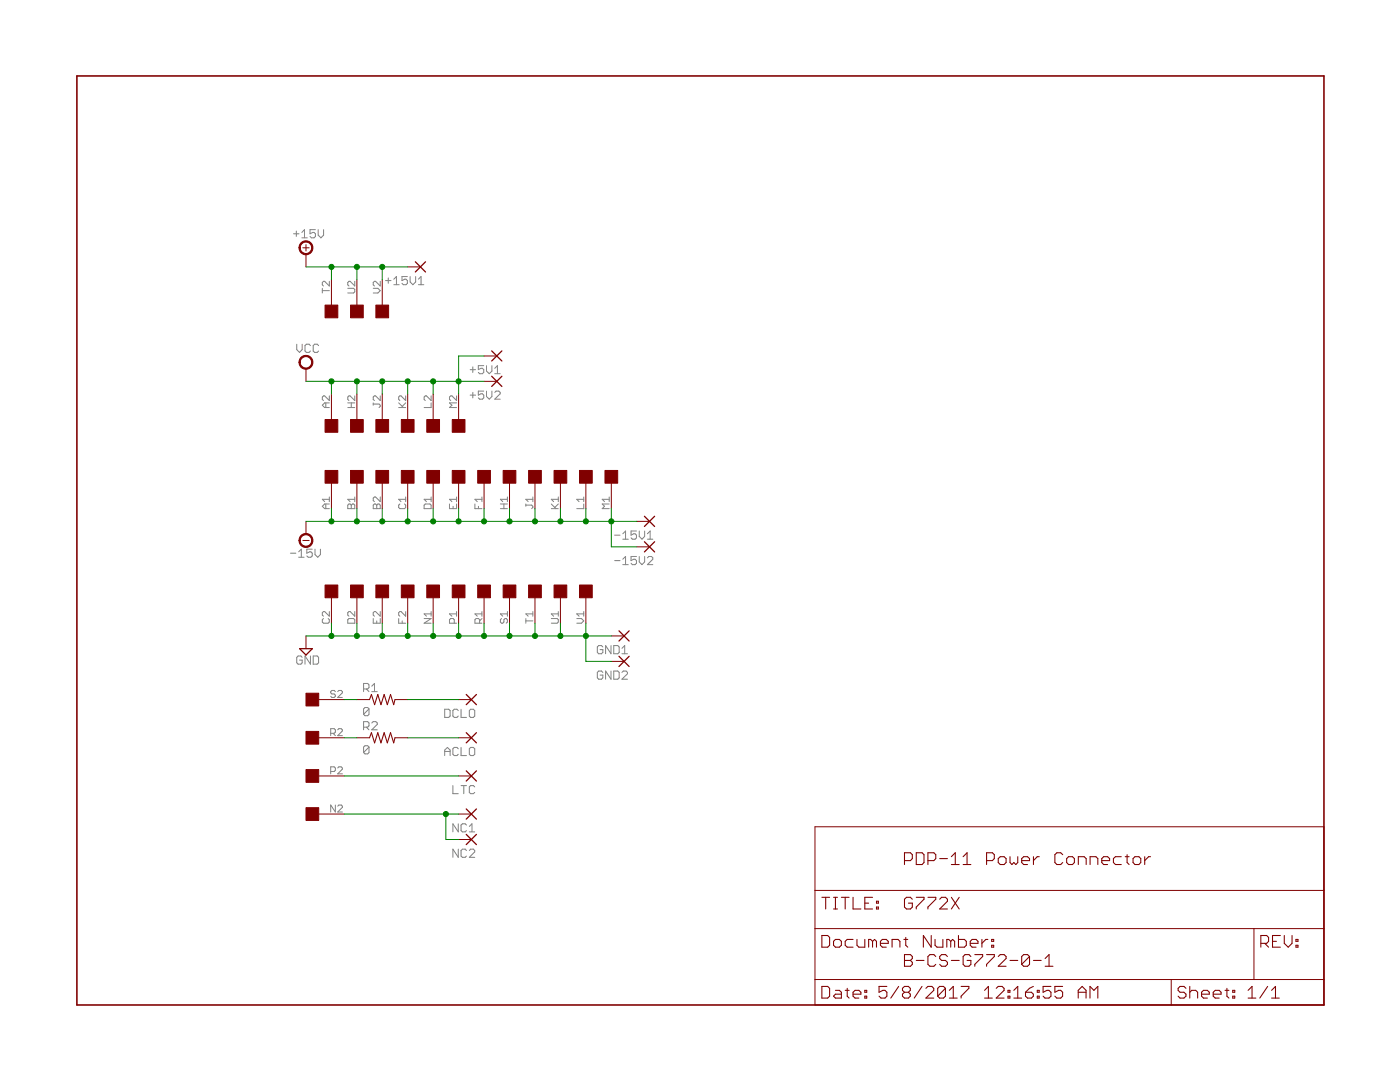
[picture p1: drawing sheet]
<?xml version="1.0" encoding="utf-8"?>
<!DOCTYPE eagle SYSTEM "eagle.dtd">
<eagle version="6.6.0">
<drawing>
<settings>
<setting alwaysvectorfont="yes"/>
<setting verticaltext="up"/>
</settings>
<grid distance="0.1" unitdist="inch" unit="inch" style="dots" multiple="1" display="yes" altdistance="0.01" altunitdist="inch" altunit="inch"/>
<schematic xreflabel="%F%N/%S.%C%R" xrefpart="/%S.%C%R">
<libraries>
<library name="frames">
<symbols>
<symbol name="LETTER_L">
<frame x1="0" y1="0" x2="248.92" y2="185.42" columns="12" rows="17" layer="94" border-left="no" border-top="no" border-right="no" border-bottom="no"/>
</symbol>
<symbol name="DOCFIELD">
<wire x1="0" y1="0" x2="71.12" y2="0" width="0.1016" layer="94"/>
<wire x1="101.6" y1="15.24" x2="87.63" y2="15.24" width="0.1016" layer="94"/>
<wire x1="0" y1="0" x2="0" y2="5.08" width="0.1016" layer="94"/>
<wire x1="0" y1="5.08" x2="71.12" y2="5.08" width="0.1016" layer="94"/>
<wire x1="0" y1="5.08" x2="0" y2="15.24" width="0.1016" layer="94"/>
<wire x1="101.6" y1="15.24" x2="101.6" y2="5.08" width="0.1016" layer="94"/>
<wire x1="71.12" y1="5.08" x2="71.12" y2="0" width="0.1016" layer="94"/>
<wire x1="71.12" y1="5.08" x2="87.63" y2="5.08" width="0.1016" layer="94"/>
<wire x1="71.12" y1="0" x2="101.6" y2="0" width="0.1016" layer="94"/>
<wire x1="87.63" y1="15.24" x2="87.63" y2="5.08" width="0.1016" layer="94"/>
<wire x1="87.63" y1="15.24" x2="0" y2="15.24" width="0.1016" layer="94"/>
<wire x1="87.63" y1="5.08" x2="101.6" y2="5.08" width="0.1016" layer="94"/>
<wire x1="101.6" y1="5.08" x2="101.6" y2="0" width="0.1016" layer="94"/>
<wire x1="0" y1="15.24" x2="0" y2="22.86" width="0.1016" layer="94"/>
<wire x1="101.6" y1="35.56" x2="0" y2="35.56" width="0.1016" layer="94"/>
<wire x1="101.6" y1="35.56" x2="101.6" y2="22.86" width="0.1016" layer="94"/>
<wire x1="0" y1="22.86" x2="101.6" y2="22.86" width="0.1016" layer="94"/>
<wire x1="0" y1="22.86" x2="0" y2="35.56" width="0.1016" layer="94"/>
<wire x1="101.6" y1="22.86" x2="101.6" y2="15.24" width="0.1016" layer="94"/>
<text x="1.27" y="1.27" size="2.54" layer="94">Date:</text>
<text x="12.7" y="1.27" size="2.54" layer="94">&gt;LAST_DATE_TIME</text>
<text x="72.39" y="1.27" size="2.54" layer="94">Sheet:</text>
<text x="86.36" y="1.27" size="2.54" layer="94">&gt;SHEET</text>
<text x="88.9" y="11.43" size="2.54" layer="94">REV:</text>
<text x="1.27" y="19.05" size="2.54" layer="94">TITLE:</text>
<text x="1.27" y="11.43" size="2.54" layer="94">Document Number:</text>
<text x="17.78" y="19.05" size="2.54" layer="94">&gt;DRAWING_NAME</text>
</symbol>
</symbols>
<devicesets>
<deviceset name="LETTER_L" prefix="FRAME" uservalue="yes">
<gates>
<gate name="G$1" symbol="LETTER_L" x="0" y="0"/>
<gate name="G$2" symbol="DOCFIELD" x="147.32" y="0" addlevel="must"/>
</gates>
<devices>
<device name="">
<technologies>
<technology name=""/>
</technologies>
</device>
</devices>
</deviceset>
</devicesets>
</library>
<library name="dec-con">
<symbols>
<symbol name="EDGE-RIGHT">
<rectangle x1="-5.08" y1="-1.27" x2="-2.54" y2="1.27" layer="94"/>
<pin name="1" x="2.54" y="0" visible="pad" length="middle" rot="R180"/>
</symbol>
<symbol name="EDGE-LEFT">
<rectangle x1="2.54" y1="-1.27" x2="5.08" y2="1.27" layer="94"/>
<pin name="1" x="-2.54" y="0" visible="pad" length="middle"/>
</symbol>
</symbols>
<devicesets>
<deviceset name="SINGLE">
<gates>
<gate name="L2" symbol="EDGE-RIGHT" x="7.62" y="2.54" addlevel="always" swaplevel="1"/>
<gate name="M2" symbol="EDGE-RIGHT" x="7.62" y="7.62" addlevel="always" swaplevel="1"/>
<gate name="N2" symbol="EDGE-RIGHT" x="7.62" y="12.7" addlevel="always" swaplevel="1"/>
<gate name="P2" symbol="EDGE-RIGHT" x="7.62" y="17.78" addlevel="always" swaplevel="1"/>
<gate name="R2" symbol="EDGE-RIGHT" x="7.62" y="22.86" addlevel="always" swaplevel="1"/>
<gate name="S2" symbol="EDGE-RIGHT" x="7.62" y="27.94" addlevel="always" swaplevel="1"/>
<gate name="T2" symbol="EDGE-RIGHT" x="7.62" y="33.02" addlevel="always" swaplevel="1"/>
<gate name="K2" symbol="EDGE-RIGHT" x="7.62" y="-2.54" addlevel="always" swaplevel="1"/>
<gate name="J2" symbol="EDGE-RIGHT" x="7.62" y="-7.62" addlevel="always" swaplevel="1"/>
<gate name="H2" symbol="EDGE-RIGHT" x="7.62" y="-12.7" addlevel="always" swaplevel="1"/>
<gate name="F2" symbol="EDGE-RIGHT" x="7.62" y="-17.78" addlevel="always" swaplevel="1"/>
<gate name="E2" symbol="EDGE-RIGHT" x="7.62" y="-22.86" addlevel="always" swaplevel="1"/>
<gate name="D2" symbol="EDGE-RIGHT" x="7.62" y="-27.94" addlevel="always" swaplevel="1"/>
<gate name="C2" symbol="EDGE-RIGHT" x="7.62" y="-33.02" addlevel="always" swaplevel="1"/>
<gate name="U2" symbol="EDGE-RIGHT" x="7.62" y="38.1" addlevel="always" swaplevel="1"/>
<gate name="V2" symbol="EDGE-RIGHT" x="7.62" y="43.18" addlevel="always" swaplevel="1"/>
<gate name="B2" symbol="EDGE-RIGHT" x="7.62" y="-38.1" addlevel="always" swaplevel="1"/>
<gate name="A2" symbol="EDGE-RIGHT" x="7.62" y="-43.18" addlevel="always" swaplevel="1"/>
<gate name="K1" symbol="EDGE-LEFT" x="-7.62" y="-2.54" addlevel="always" swaplevel="1"/>
<gate name="L1" symbol="EDGE-LEFT" x="-7.62" y="2.54" addlevel="always" swaplevel="1"/>
<gate name="M1" symbol="EDGE-LEFT" x="-7.62" y="7.62" addlevel="always" swaplevel="1"/>
<gate name="N1" symbol="EDGE-LEFT" x="-7.62" y="12.7" addlevel="always" swaplevel="1"/>
<gate name="P1" symbol="EDGE-LEFT" x="-7.62" y="17.78" addlevel="always" swaplevel="1"/>
<gate name="R1" symbol="EDGE-LEFT" x="-7.62" y="22.86" addlevel="always" swaplevel="1"/>
<gate name="S1" symbol="EDGE-LEFT" x="-7.62" y="27.94" addlevel="always" swaplevel="1"/>
<gate name="T1" symbol="EDGE-LEFT" x="-7.62" y="33.02" addlevel="always" swaplevel="1"/>
<gate name="U1" symbol="EDGE-LEFT" x="-7.62" y="38.1" addlevel="always" swaplevel="1"/>
<gate name="V1" symbol="EDGE-LEFT" x="-7.62" y="43.18" addlevel="always" swaplevel="1"/>
<gate name="J1" symbol="EDGE-LEFT" x="-7.62" y="-7.62" addlevel="always" swaplevel="1"/>
<gate name="H1" symbol="EDGE-LEFT" x="-7.62" y="-12.7" addlevel="always" swaplevel="1"/>
<gate name="F1" symbol="EDGE-LEFT" x="-7.62" y="-17.78" addlevel="always" swaplevel="1"/>
<gate name="E1" symbol="EDGE-LEFT" x="-7.62" y="-22.86" addlevel="always" swaplevel="1"/>
<gate name="D1" symbol="EDGE-LEFT" x="-7.62" y="-27.94" addlevel="always" swaplevel="1"/>
<gate name="C1" symbol="EDGE-LEFT" x="-7.62" y="-33.02" addlevel="always" swaplevel="1"/>
<gate name="B1" symbol="EDGE-LEFT" x="-7.62" y="-38.1" addlevel="always" swaplevel="1"/>
<gate name="A1" symbol="EDGE-LEFT" x="-7.62" y="-43.18" addlevel="always" swaplevel="1"/>
</gates>
<devices>
<device name="" package="EDGE-CON2">
<connects>
<connect gate="A1" pin="1" pad="A1"/>
<connect gate="A2" pin="1" pad="A2"/>
<connect gate="B1" pin="1" pad="B1"/>
<connect gate="B2" pin="1" pad="B2"/>
<connect gate="C1" pin="1" pad="C1"/>
<connect gate="C2" pin="1" pad="C2"/>
<connect gate="D1" pin="1" pad="D1"/>
<connect gate="D2" pin="1" pad="D2"/>
<connect gate="E1" pin="1" pad="E1"/>
<connect gate="E2" pin="1" pad="E2"/>
<connect gate="F1" pin="1" pad="F1"/>
<connect gate="F2" pin="1" pad="F2"/>
<connect gate="H1" pin="1" pad="H1"/>
<connect gate="H2" pin="1" pad="H2"/>
<connect gate="J1" pin="1" pad="J1"/>
<connect gate="J2" pin="1" pad="J2"/>
<connect gate="K1" pin="1" pad="K1"/>
<connect gate="K2" pin="1" pad="K2"/>
<connect gate="L1" pin="1" pad="L1"/>
<connect gate="L2" pin="1" pad="L2"/>
<connect gate="M1" pin="1" pad="M1"/>
<connect gate="M2" pin="1" pad="M2"/>
<connect gate="N1" pin="1" pad="N1"/>
<connect gate="N2" pin="1" pad="N2"/>
<connect gate="P1" pin="1" pad="P1"/>
<connect gate="P2" pin="1" pad="P2"/>
<connect gate="R1" pin="1" pad="R1"/>
<connect gate="R2" pin="1" pad="R2"/>
<connect gate="S1" pin="1" pad="S1"/>
<connect gate="S2" pin="1" pad="S2"/>
<connect gate="T1" pin="1" pad="T1"/>
<connect gate="T2" pin="1" pad="T2"/>
<connect gate="U1" pin="1" pad="U1"/>
<connect gate="U2" pin="1" pad="U2"/>
<connect gate="V1" pin="1" pad="V1"/>
<connect gate="V2" pin="1" pad="V2"/>
</connects>
<technologies>
<technology name=""/>
</technologies>
</device>
</devices>
</deviceset>
</devicesets>
</library>
<library name="supply2">
<symbols>
<symbol name="-15V">
<wire x1="-0.635" y1="-1.27" x2="0.635" y2="-1.27" width="0.1524" layer="94"/>
<circle x="0" y="-1.27" radius="1.27" width="0.254" layer="94"/>
<text x="-3.175" y="-4.699" size="1.778" layer="96">&gt;VALUE</text>
<pin name="-15V" x="0" y="2.54" visible="off" length="short" direction="sup" rot="R270"/>
</symbol>
<symbol name="GND">
<wire x1="-1.27" y1="0" x2="1.27" y2="0" width="0.254" layer="94"/>
<wire x1="1.27" y1="0" x2="0" y2="-1.27" width="0.254" layer="94"/>
<wire x1="0" y1="-1.27" x2="-1.27" y2="0" width="0.254" layer="94"/>
<text x="-1.905" y="-3.175" size="1.778" layer="96">&gt;VALUE</text>
<pin name="GND" x="0" y="2.54" visible="off" length="short" direction="sup" rot="R270"/>
</symbol>
<symbol name="VCC">
<circle x="0" y="1.27" radius="1.27" width="0.254" layer="94"/>
<text x="-1.905" y="3.175" size="1.778" layer="96">&gt;VALUE</text>
<pin name="VCC" x="0" y="-2.54" visible="off" length="short" direction="sup" rot="R90"/>
</symbol>
<symbol name="+15V">
<wire x1="0" y1="1.905" x2="0" y2="0.635" width="0.1524" layer="94"/>
<wire x1="-0.635" y1="1.27" x2="0.635" y2="1.27" width="0.1524" layer="94"/>
<circle x="0" y="1.27" radius="1.27" width="0.254" layer="94"/>
<text x="-2.54" y="3.175" size="1.778" layer="96">&gt;VALUE</text>
<pin name="+15V" x="0" y="-2.54" visible="off" length="short" direction="sup" rot="R90"/>
</symbol>
</symbols>
<devicesets>
<deviceset name="-15V" prefix="SUPPLY">
<gates>
<gate name="G$1" symbol="-15V" x="0" y="0"/>
</gates>
<devices>
<device name="">
<technologies>
<technology name=""/>
</technologies>
</device>
</devices>
</deviceset>
<deviceset name="GND" prefix="SUPPLY">
<gates>
<gate name="GND" symbol="GND" x="0" y="0"/>
</gates>
<devices>
<device name="">
<technologies>
<technology name=""/>
</technologies>
</device>
</devices>
</deviceset>
<deviceset name="VCC" prefix="SUPPLY">
<gates>
<gate name="G$1" symbol="VCC" x="0" y="0"/>
</gates>
<devices>
<device name="">
<technologies>
<technology name=""/>
</technologies>
</device>
</devices>
</deviceset>
<deviceset name="+15V" prefix="SUPPLY">
<gates>
<gate name="+15V" symbol="+15V" x="0" y="0"/>
</gates>
<devices>
<device name="">
<technologies>
<technology name=""/>
</technologies>
</device>
</devices>
</deviceset>
</devicesets>
</library>
<library name="rcl">
<symbols>
<symbol name="R-US">
<wire x1="-2.54" y1="0" x2="-2.159" y2="1.016" width="0.2032" layer="94"/>
<wire x1="-2.159" y1="1.016" x2="-1.524" y2="-1.016" width="0.2032" layer="94"/>
<wire x1="-1.524" y1="-1.016" x2="-0.889" y2="1.016" width="0.2032" layer="94"/>
<wire x1="-0.889" y1="1.016" x2="-0.254" y2="-1.016" width="0.2032" layer="94"/>
<wire x1="-0.254" y1="-1.016" x2="0.381" y2="1.016" width="0.2032" layer="94"/>
<wire x1="0.381" y1="1.016" x2="1.016" y2="-1.016" width="0.2032" layer="94"/>
<wire x1="1.016" y1="-1.016" x2="1.651" y2="1.016" width="0.2032" layer="94"/>
<wire x1="1.651" y1="1.016" x2="2.286" y2="-1.016" width="0.2032" layer="94"/>
<wire x1="2.286" y1="-1.016" x2="2.54" y2="0" width="0.2032" layer="94"/>
<text x="-3.81" y="1.4986" size="1.778" layer="95">&gt;NAME</text>
<text x="-3.81" y="-3.302" size="1.778" layer="96">&gt;VALUE</text>
<pin name="2" x="5.08" y="0" visible="off" length="short" direction="pas" swaplevel="1" rot="R180"/>
<pin name="1" x="-5.08" y="0" visible="off" length="short" direction="pas" swaplevel="1"/>
</symbol>
</symbols>
<devicesets>
<deviceset name="R-US_" prefix="R" uservalue="yes">
<gates>
<gate name="G$1" symbol="R-US" x="0" y="0"/>
</gates>
<devices>
<device name="R0402" package="R0402">
<connects>
<connect gate="G$1" pin="1" pad="1"/>
<connect gate="G$1" pin="2" pad="2"/>
</connects>
<technologies>
<technology name=""/>
</technologies>
</device>
<device name="R0603" package="R0603">
<connects>
<connect gate="G$1" pin="1" pad="1"/>
<connect gate="G$1" pin="2" pad="2"/>
</connects>
<technologies>
<technology name=""/>
</technologies>
</device>
<device name="R0805" package="R0805">
<connects>
<connect gate="G$1" pin="1" pad="1"/>
<connect gate="G$1" pin="2" pad="2"/>
</connects>
<technologies>
<technology name=""/>
</technologies>
</device>
<device name="R0805W" package="R0805W">
<connects>
<connect gate="G$1" pin="1" pad="1"/>
<connect gate="G$1" pin="2" pad="2"/>
</connects>
<technologies>
<technology name=""/>
</technologies>
</device>
<device name="R1005" package="R1005">
<connects>
<connect gate="G$1" pin="1" pad="1"/>
<connect gate="G$1" pin="2" pad="2"/>
</connects>
<technologies>
<technology name=""/>
</technologies>
</device>
<device name="R1206" package="R1206">
<connects>
<connect gate="G$1" pin="1" pad="1"/>
<connect gate="G$1" pin="2" pad="2"/>
</connects>
<technologies>
<technology name=""/>
</technologies>
</device>
<device name="R1206W" package="R1206W">
<connects>
<connect gate="G$1" pin="1" pad="1"/>
<connect gate="G$1" pin="2" pad="2"/>
</connects>
<technologies>
<technology name=""/>
</technologies>
</device>
<device name="R1210" package="R1210">
<connects>
<connect gate="G$1" pin="1" pad="1"/>
<connect gate="G$1" pin="2" pad="2"/>
</connects>
<technologies>
<technology name=""/>
</technologies>
</device>
<device name="R1210W" package="R1210W">
<connects>
<connect gate="G$1" pin="1" pad="1"/>
<connect gate="G$1" pin="2" pad="2"/>
</connects>
<technologies>
<technology name=""/>
</technologies>
</device>
<device name="R2010" package="R2010">
<connects>
<connect gate="G$1" pin="1" pad="1"/>
<connect gate="G$1" pin="2" pad="2"/>
</connects>
<technologies>
<technology name=""/>
</technologies>
</device>
<device name="R2010W" package="R2010W">
<connects>
<connect gate="G$1" pin="1" pad="1"/>
<connect gate="G$1" pin="2" pad="2"/>
</connects>
<technologies>
<technology name=""/>
</technologies>
</device>
<device name="R2012" package="R2012">
<connects>
<connect gate="G$1" pin="1" pad="1"/>
<connect gate="G$1" pin="2" pad="2"/>
</connects>
<technologies>
<technology name=""/>
</technologies>
</device>
<device name="R2012W" package="R2012W">
<connects>
<connect gate="G$1" pin="1" pad="1"/>
<connect gate="G$1" pin="2" pad="2"/>
</connects>
<technologies>
<technology name=""/>
</technologies>
</device>
<device name="R2512" package="R2512">
<connects>
<connect gate="G$1" pin="1" pad="1"/>
<connect gate="G$1" pin="2" pad="2"/>
</connects>
<technologies>
<technology name=""/>
</technologies>
</device>
<device name="R2512W" package="R2512W">
<connects>
<connect gate="G$1" pin="1" pad="1"/>
<connect gate="G$1" pin="2" pad="2"/>
</connects>
<technologies>
<technology name=""/>
</technologies>
</device>
<device name="R3216" package="R3216">
<connects>
<connect gate="G$1" pin="1" pad="1"/>
<connect gate="G$1" pin="2" pad="2"/>
</connects>
<technologies>
<technology name=""/>
</technologies>
</device>
<device name="R3216W" package="R3216W">
<connects>
<connect gate="G$1" pin="1" pad="1"/>
<connect gate="G$1" pin="2" pad="2"/>
</connects>
<technologies>
<technology name=""/>
</technologies>
</device>
<device name="R3225" package="R3225">
<connects>
<connect gate="G$1" pin="1" pad="1"/>
<connect gate="G$1" pin="2" pad="2"/>
</connects>
<technologies>
<technology name=""/>
</technologies>
</device>
<device name="R3225W" package="R3225W">
<connects>
<connect gate="G$1" pin="1" pad="1"/>
<connect gate="G$1" pin="2" pad="2"/>
</connects>
<technologies>
<technology name=""/>
</technologies>
</device>
<device name="R5025" package="R5025">
<connects>
<connect gate="G$1" pin="1" pad="1"/>
<connect gate="G$1" pin="2" pad="2"/>
</connects>
<technologies>
<technology name=""/>
</technologies>
</device>
<device name="R5025W" package="R5025W">
<connects>
<connect gate="G$1" pin="1" pad="1"/>
<connect gate="G$1" pin="2" pad="2"/>
</connects>
<technologies>
<technology name=""/>
</technologies>
</device>
<device name="R6332" package="R6332">
<connects>
<connect gate="G$1" pin="1" pad="1"/>
<connect gate="G$1" pin="2" pad="2"/>
</connects>
<technologies>
<technology name=""/>
</technologies>
</device>
<device name="R6332W" package="R6332W">
<connects>
<connect gate="G$1" pin="1" pad="1"/>
<connect gate="G$1" pin="2" pad="2"/>
</connects>
<technologies>
<technology name=""/>
</technologies>
</device>
<device name="M0805" package="M0805">
<connects>
<connect gate="G$1" pin="1" pad="1"/>
<connect gate="G$1" pin="2" pad="2"/>
</connects>
<technologies>
<technology name=""/>
</technologies>
</device>
<device name="M1206" package="M1206">
<connects>
<connect gate="G$1" pin="1" pad="1"/>
<connect gate="G$1" pin="2" pad="2"/>
</connects>
<technologies>
<technology name=""/>
</technologies>
</device>
<device name="M1406" package="M1406">
<connects>
<connect gate="G$1" pin="1" pad="1"/>
<connect gate="G$1" pin="2" pad="2"/>
</connects>
<technologies>
<technology name=""/>
</technologies>
</device>
<device name="M2012" package="M2012">
<connects>
<connect gate="G$1" pin="1" pad="1"/>
<connect gate="G$1" pin="2" pad="2"/>
</connects>
<technologies>
<technology name=""/>
</technologies>
</device>
<device name="M2309" package="M2309">
<connects>
<connect gate="G$1" pin="1" pad="1"/>
<connect gate="G$1" pin="2" pad="2"/>
</connects>
<technologies>
<technology name=""/>
</technologies>
</device>
<device name="M3216" package="M3216">
<connects>
<connect gate="G$1" pin="1" pad="1"/>
<connect gate="G$1" pin="2" pad="2"/>
</connects>
<technologies>
<technology name=""/>
</technologies>
</device>
<device name="M3516" package="M3516">
<connects>
<connect gate="G$1" pin="1" pad="1"/>
<connect gate="G$1" pin="2" pad="2"/>
</connects>
<technologies>
<technology name=""/>
</technologies>
</device>
<device name="M5923" package="M5923">
<connects>
<connect gate="G$1" pin="1" pad="1"/>
<connect gate="G$1" pin="2" pad="2"/>
</connects>
<technologies>
<technology name=""/>
</technologies>
</device>
<device name="0204/5" package="0204/5">
<connects>
<connect gate="G$1" pin="1" pad="1"/>
<connect gate="G$1" pin="2" pad="2"/>
</connects>
<technologies>
<technology name=""/>
</technologies>
</device>
<device name="0204/7" package="0204/7">
<connects>
<connect gate="G$1" pin="1" pad="1"/>
<connect gate="G$1" pin="2" pad="2"/>
</connects>
<technologies>
<technology name=""/>
</technologies>
</device>
<device name="0207/10" package="0207/10">
<connects>
<connect gate="G$1" pin="1" pad="1"/>
<connect gate="G$1" pin="2" pad="2"/>
</connects>
<technologies>
<technology name=""/>
</technologies>
</device>
<device name="0207/12" package="0207/12">
<connects>
<connect gate="G$1" pin="1" pad="1"/>
<connect gate="G$1" pin="2" pad="2"/>
</connects>
<technologies>
<technology name=""/>
</technologies>
</device>
<device name="0207/15" package="0207/15">
<connects>
<connect gate="G$1" pin="1" pad="1"/>
<connect gate="G$1" pin="2" pad="2"/>
</connects>
<technologies>
<technology name=""/>
</technologies>
</device>
<device name="0207/2V" package="0207/2V">
<connects>
<connect gate="G$1" pin="1" pad="1"/>
<connect gate="G$1" pin="2" pad="2"/>
</connects>
<technologies>
<technology name=""/>
</technologies>
</device>
<device name="0207/5V" package="0207/5V">
<connects>
<connect gate="G$1" pin="1" pad="1"/>
<connect gate="G$1" pin="2" pad="2"/>
</connects>
<technologies>
<technology name=""/>
</technologies>
</device>
<device name="0207/7" package="0207/7">
<connects>
<connect gate="G$1" pin="1" pad="1"/>
<connect gate="G$1" pin="2" pad="2"/>
</connects>
<technologies>
<technology name=""/>
</technologies>
</device>
<device name="0309/10" package="0309/10">
<connects>
<connect gate="G$1" pin="1" pad="1"/>
<connect gate="G$1" pin="2" pad="2"/>
</connects>
<technologies>
<technology name=""/>
</technologies>
</device>
<device name="0309/12" package="0309/12">
<connects>
<connect gate="G$1" pin="1" pad="1"/>
<connect gate="G$1" pin="2" pad="2"/>
</connects>
<technologies>
<technology name=""/>
</technologies>
</device>
<device name="0411/12" package="0411/12">
<connects>
<connect gate="G$1" pin="1" pad="1"/>
<connect gate="G$1" pin="2" pad="2"/>
</connects>
<technologies>
<technology name=""/>
</technologies>
</device>
<device name="0411/15" package="0411/15">
<connects>
<connect gate="G$1" pin="1" pad="1"/>
<connect gate="G$1" pin="2" pad="2"/>
</connects>
<technologies>
<technology name=""/>
</technologies>
</device>
<device name="0411/3V" package="0411V">
<connects>
<connect gate="G$1" pin="1" pad="1"/>
<connect gate="G$1" pin="2" pad="2"/>
</connects>
<technologies>
<technology name=""/>
</technologies>
</device>
<device name="0414/15" package="0414/15">
<connects>
<connect gate="G$1" pin="1" pad="1"/>
<connect gate="G$1" pin="2" pad="2"/>
</connects>
<technologies>
<technology name=""/>
</technologies>
</device>
<device name="0414/5V" package="0414V">
<connects>
<connect gate="G$1" pin="1" pad="1"/>
<connect gate="G$1" pin="2" pad="2"/>
</connects>
<technologies>
<technology name=""/>
</technologies>
</device>
<device name="0617/17" package="0617/17">
<connects>
<connect gate="G$1" pin="1" pad="1"/>
<connect gate="G$1" pin="2" pad="2"/>
</connects>
<technologies>
<technology name=""/>
</technologies>
</device>
<device name="0617/22" package="0617/22">
<connects>
<connect gate="G$1" pin="1" pad="1"/>
<connect gate="G$1" pin="2" pad="2"/>
</connects>
<technologies>
<technology name=""/>
</technologies>
</device>
<device name="0617/5V" package="0617V">
<connects>
<connect gate="G$1" pin="1" pad="1"/>
<connect gate="G$1" pin="2" pad="2"/>
</connects>
<technologies>
<technology name=""/>
</technologies>
</device>
<device name="0922/22" package="0922/22">
<connects>
<connect gate="G$1" pin="1" pad="1"/>
<connect gate="G$1" pin="2" pad="2"/>
</connects>
<technologies>
<technology name=""/>
</technologies>
</device>
<device name="0613/5V" package="P0613V">
<connects>
<connect gate="G$1" pin="1" pad="1"/>
<connect gate="G$1" pin="2" pad="2"/>
</connects>
<technologies>
<technology name=""/>
</technologies>
</device>
<device name="0613/15" package="P0613/15">
<connects>
<connect gate="G$1" pin="1" pad="1"/>
<connect gate="G$1" pin="2" pad="2"/>
</connects>
<technologies>
<technology name=""/>
</technologies>
</device>
<device name="0817/22" package="P0817/22">
<connects>
<connect gate="G$1" pin="1" pad="1"/>
<connect gate="G$1" pin="2" pad="2"/>
</connects>
<technologies>
<technology name=""/>
</technologies>
</device>
<device name="0817/7V" package="P0817V">
<connects>
<connect gate="G$1" pin="1" pad="1"/>
<connect gate="G$1" pin="2" pad="2"/>
</connects>
<technologies>
<technology name=""/>
</technologies>
</device>
<device name="V234/12" package="V234/12">
<connects>
<connect gate="G$1" pin="1" pad="1"/>
<connect gate="G$1" pin="2" pad="2"/>
</connects>
<technologies>
<technology name=""/>
</technologies>
</device>
<device name="V235/17" package="V235/17">
<connects>
<connect gate="G$1" pin="1" pad="1"/>
<connect gate="G$1" pin="2" pad="2"/>
</connects>
<technologies>
<technology name=""/>
</technologies>
</device>
<device name="V526-0" package="V526-0">
<connects>
<connect gate="G$1" pin="1" pad="1"/>
<connect gate="G$1" pin="2" pad="2"/>
</connects>
<technologies>
<technology name=""/>
</technologies>
</device>
<device name="MELF0102AX" package="MINI_MELF-0102AX">
<connects>
<connect gate="G$1" pin="1" pad="1"/>
<connect gate="G$1" pin="2" pad="2"/>
</connects>
<technologies>
<technology name=""/>
</technologies>
</device>
<device name="0922V" package="0922V">
<connects>
<connect gate="G$1" pin="1" pad="1"/>
<connect gate="G$1" pin="2" pad="2"/>
</connects>
<technologies>
<technology name=""/>
</technologies>
</device>
<device name="MELF0102R" package="MINI_MELF-0102R">
<connects>
<connect gate="G$1" pin="1" pad="1"/>
<connect gate="G$1" pin="2" pad="2"/>
</connects>
<technologies>
<technology name=""/>
</technologies>
</device>
<device name="MELF0102W" package="MINI_MELF-0102W">
<connects>
<connect gate="G$1" pin="1" pad="1"/>
<connect gate="G$1" pin="2" pad="2"/>
</connects>
<technologies>
<technology name=""/>
</technologies>
</device>
<device name="MELF0204R" package="MINI_MELF-0204R">
<connects>
<connect gate="G$1" pin="1" pad="1"/>
<connect gate="G$1" pin="2" pad="2"/>
</connects>
<technologies>
<technology name=""/>
</technologies>
</device>
<device name="MELF0204W" package="MINI_MELF-0204W">
<connects>
<connect gate="G$1" pin="1" pad="1"/>
<connect gate="G$1" pin="2" pad="2"/>
</connects>
<technologies>
<technology name=""/>
</technologies>
</device>
<device name="MELF0207R" package="MINI_MELF-0207R">
<connects>
<connect gate="G$1" pin="1" pad="1"/>
<connect gate="G$1" pin="2" pad="2"/>
</connects>
<technologies>
<technology name=""/>
</technologies>
</device>
<device name="MELF0207W" package="MINI_MELF-0207W">
<connects>
<connect gate="G$1" pin="1" pad="1"/>
<connect gate="G$1" pin="2" pad="2"/>
</connects>
<technologies>
<technology name=""/>
</technologies>
</device>
<device name="RDH/15" package="RDH/15">
<connects>
<connect gate="G$1" pin="1" pad="1"/>
<connect gate="G$1" pin="2" pad="2"/>
</connects>
<technologies>
<technology name=""/>
</technologies>
</device>
<device name="0204/2V" package="0204V">
<connects>
<connect gate="G$1" pin="1" pad="1"/>
<connect gate="G$1" pin="2" pad="2"/>
</connects>
<technologies>
<technology name=""/>
</technologies>
</device>
<device name="0309/V" package="0309V">
<connects>
<connect gate="G$1" pin="1" pad="1"/>
<connect gate="G$1" pin="2" pad="2"/>
</connects>
<technologies>
<technology name=""/>
</technologies>
</device>
<device name="R0201" package="R0201">
<connects>
<connect gate="G$1" pin="1" pad="1"/>
<connect gate="G$1" pin="2" pad="2"/>
</connects>
<technologies>
<technology name=""/>
</technologies>
</device>
<device name="VMTA55" package="VMTA55">
<connects>
<connect gate="G$1" pin="1" pad="1"/>
<connect gate="G$1" pin="2" pad="2"/>
</connects>
<technologies>
<technology name=""/>
</technologies>
</device>
<device name="VMTB60" package="VMTB60">
<connects>
<connect gate="G$1" pin="1" pad="1"/>
<connect gate="G$1" pin="2" pad="2"/>
</connects>
<technologies>
<technology name=""/>
</technologies>
</device>
<device name="VTA52" package="VTA52">
<connects>
<connect gate="G$1" pin="1" pad="1"/>
<connect gate="G$1" pin="2" pad="2"/>
</connects>
<technologies>
<technology name=""/>
</technologies>
</device>
<device name="VTA53" package="VTA53">
<connects>
<connect gate="G$1" pin="1" pad="1"/>
<connect gate="G$1" pin="2" pad="2"/>
</connects>
<technologies>
<technology name=""/>
</technologies>
</device>
<device name="VTA54" package="VTA54">
<connects>
<connect gate="G$1" pin="1" pad="1"/>
<connect gate="G$1" pin="2" pad="2"/>
</connects>
<technologies>
<technology name=""/>
</technologies>
</device>
<device name="VTA55" package="VTA55">
<connects>
<connect gate="G$1" pin="1" pad="1"/>
<connect gate="G$1" pin="2" pad="2"/>
</connects>
<technologies>
<technology name=""/>
</technologies>
</device>
<device name="VTA56" package="VTA56">
<connects>
<connect gate="G$1" pin="1" pad="1"/>
<connect gate="G$1" pin="2" pad="2"/>
</connects>
<technologies>
<technology name=""/>
</technologies>
</device>
<device name="R4527" package="R4527">
<connects>
<connect gate="G$1" pin="1" pad="1"/>
<connect gate="G$1" pin="2" pad="2"/>
</connects>
<technologies>
<technology name=""/>
</technologies>
</device>
<device name="WSC0001" package="WSC0001">
<connects>
<connect gate="G$1" pin="1" pad="1"/>
<connect gate="G$1" pin="2" pad="2"/>
</connects>
<technologies>
<technology name=""/>
</technologies>
</device>
<device name="WSC0002" package="WSC0002">
<connects>
<connect gate="G$1" pin="1" pad="1"/>
<connect gate="G$1" pin="2" pad="2"/>
</connects>
<technologies>
<technology name=""/>
</technologies>
</device>
<device name="WSC01/2" package="WSC01/2">
<connects>
<connect gate="G$1" pin="1" pad="1"/>
<connect gate="G$1" pin="2" pad="2"/>
</connects>
<technologies>
<technology name=""/>
</technologies>
</device>
<device name="WSC2515" package="WSC2515">
<connects>
<connect gate="G$1" pin="1" pad="1"/>
<connect gate="G$1" pin="2" pad="2"/>
</connects>
<technologies>
<technology name=""/>
</technologies>
</device>
<device name="WSC4527" package="WSC4527">
<connects>
<connect gate="G$1" pin="1" pad="1"/>
<connect gate="G$1" pin="2" pad="2"/>
</connects>
<technologies>
<technology name=""/>
</technologies>
</device>
<device name="WSC6927" package="WSC6927">
<connects>
<connect gate="G$1" pin="1" pad="1"/>
<connect gate="G$1" pin="2" pad="2"/>
</connects>
<technologies>
<technology name=""/>
</technologies>
</device>
<device name="R1218" package="R1218">
<connects>
<connect gate="G$1" pin="1" pad="1"/>
<connect gate="G$1" pin="2" pad="2"/>
</connects>
<technologies>
<technology name=""/>
</technologies>
</device>
<device name="1812X7R" package="1812X7R">
<connects>
<connect gate="G$1" pin="1" pad="1"/>
<connect gate="G$1" pin="2" pad="2"/>
</connects>
<technologies>
<technology name=""/>
</technologies>
</device>
</devices>
</deviceset>
</devicesets>
</library>
<library name="wirepad">
<symbols>
<symbol name="PAD">
<wire x1="-1.016" y1="1.016" x2="1.016" y2="-1.016" width="0.254" layer="94"/>
<wire x1="-1.016" y1="-1.016" x2="1.016" y2="1.016" width="0.254" layer="94"/>
<text x="-1.143" y="1.8542" size="1.778" layer="95">&gt;NAME</text>
<text x="-1.143" y="-3.302" size="1.778" layer="96">&gt;VALUE</text>
<pin name="P" x="2.54" y="0" visible="off" length="short" direction="pas" rot="R180"/>
</symbol>
</symbols>
<devicesets>
<deviceset name="2,54/1,0" prefix="PAD" uservalue="yes">
<gates>
<gate name="P" symbol="PAD" x="0" y="0"/>
</gates>
<devices>
<device name="" package="2,54/1,0">
<connects>
<connect gate="P" pin="P" pad="1"/>
</connects>
<technologies>
<technology name=""/>
</technologies>
</device>
</devices>
</deviceset>
</devicesets>
</library>
</libraries>
<attributes>
</attributes>
<variantdefs>
</variantdefs>
<classes>
<class number="0" name="default" width="0.8128" drill="0">
</class>
</classes>
<parts>
<part name="FRAME1" library="frames" deviceset="LETTER_L" device=""/>
<part name="U$1" library="dec-con" deviceset="SINGLE" device=""/>
<part name="SUPPLY1" library="supply2" deviceset="-15V" device=""/>
<part name="SUPPLY3" library="supply2" deviceset="GND" device=""/>
<part name="SUPPLY4" library="supply2" deviceset="VCC" device=""/>
<part name="SUPPLY2" library="supply2" deviceset="+15V" device=""/>
<part name="R1" library="rcl" deviceset="R-US_" device="0207/10" value="0"/>
<part name="R2" library="rcl" deviceset="R-US_" device="0207/10" value="0"/>
<part name="DCLO" library="wirepad" deviceset="2,54/1,0" device=""/>
<part name="ACLO" library="wirepad" deviceset="2,54/1,0" device=""/>
<part name="LTC" library="wirepad" deviceset="2,54/1,0" device=""/>
<part name="NC1" library="wirepad" deviceset="2,54/1,0" device=""/>
<part name="GND1" library="wirepad" deviceset="2,54/1,0" device=""/>
<part name="GND2" library="wirepad" deviceset="2,54/1,0" device=""/>
<part name="-15V1" library="wirepad" deviceset="2,54/1,0" device=""/>
<part name="-15V2" library="wirepad" deviceset="2,54/1,0" device=""/>
<part name="+5V2" library="wirepad" deviceset="2,54/1,0" device=""/>
<part name="+5V1" library="wirepad" deviceset="2,54/1,0" device=""/>
<part name="+15V1" library="wirepad" deviceset="2,54/1,0" device=""/>
<part name="NC2" library="wirepad" deviceset="2,54/1,0" device=""/>
</parts>
<sheets>
<sheet>
<plain>
<text x="165.1" y="27.94" size="2.54" layer="94">PDP-11 Power Connector</text>
<text x="165.1" y="7.62" size="2.54" layer="94">B-CS-G772-0-1</text>
</plain>
<instances>
<instance part="FRAME1" gate="G$1" x="0" y="0"/>
<instance part="FRAME1" gate="G$2" x="147.32" y="0"/>
<instance part="U$1" gate="L2" x="71.12" y="119.38" rot="R90"/>
<instance part="U$1" gate="M2" x="76.2" y="119.38" rot="R90"/>
<instance part="U$1" gate="N2" x="50.8" y="38.1"/>
<instance part="U$1" gate="P2" x="50.8" y="45.72"/>
<instance part="U$1" gate="R2" x="50.8" y="53.34"/>
<instance part="U$1" gate="S2" x="50.8" y="60.96"/>
<instance part="U$1" gate="T2" x="50.8" y="142.24" rot="R90"/>
<instance part="U$1" gate="K2" x="66.04" y="119.38" rot="R90"/>
<instance part="U$1" gate="J2" x="60.96" y="119.38" rot="R90"/>
<instance part="U$1" gate="H2" x="55.88" y="119.38" rot="R90"/>
<instance part="U$1" gate="F2" x="66.04" y="78.74" rot="R270"/>
<instance part="U$1" gate="E2" x="60.96" y="78.74" rot="R270"/>
<instance part="U$1" gate="D2" x="55.88" y="78.74" rot="R270"/>
<instance part="U$1" gate="C2" x="50.8" y="78.74" rot="R270"/>
<instance part="U$1" gate="U2" x="55.88" y="142.24" rot="R90"/>
<instance part="U$1" gate="V2" x="60.96" y="142.24" rot="R90"/>
<instance part="U$1" gate="B2" x="60.96" y="101.6" rot="R270"/>
<instance part="U$1" gate="A2" x="50.8" y="119.38" rot="R90"/>
<instance part="U$1" gate="K1" x="96.52" y="101.6" rot="R90"/>
<instance part="U$1" gate="L1" x="101.6" y="101.6" rot="R90"/>
<instance part="U$1" gate="M1" x="106.68" y="101.6" rot="R90"/>
<instance part="U$1" gate="N1" x="71.12" y="78.74" rot="R90"/>
<instance part="U$1" gate="P1" x="76.2" y="78.74" rot="R90"/>
<instance part="U$1" gate="R1" x="81.28" y="78.74" rot="R90"/>
<instance part="U$1" gate="S1" x="86.36" y="78.74" rot="R90"/>
<instance part="U$1" gate="T1" x="91.44" y="78.74" rot="R90"/>
<instance part="U$1" gate="U1" x="96.52" y="78.74" rot="R90"/>
<instance part="U$1" gate="V1" x="101.6" y="78.74" rot="R90"/>
<instance part="U$1" gate="J1" x="91.44" y="101.6" rot="R90"/>
<instance part="U$1" gate="H1" x="86.36" y="101.6" rot="R90"/>
<instance part="U$1" gate="F1" x="81.28" y="101.6" rot="R90"/>
<instance part="U$1" gate="E1" x="76.2" y="101.6" rot="R90"/>
<instance part="U$1" gate="D1" x="71.12" y="101.6" rot="R90"/>
<instance part="U$1" gate="C1" x="66.04" y="101.6" rot="R90"/>
<instance part="U$1" gate="B1" x="55.88" y="101.6" rot="R90"/>
<instance part="U$1" gate="A1" x="50.8" y="101.6" rot="R90"/>
<instance part="SUPPLY1" gate="G$1" x="45.72" y="93.98"/>
<instance part="SUPPLY3" gate="GND" x="45.72" y="71.12"/>
<instance part="SUPPLY4" gate="G$1" x="45.72" y="127"/>
<instance part="SUPPLY2" gate="+15V" x="45.72" y="149.86"/>
<instance part="R1" gate="G$1" x="60.96" y="60.96"/>
<instance part="R2" gate="G$1" x="60.96" y="53.34"/>
<instance part="DCLO" gate="P" x="78.74" y="60.96" rot="R180"/>
<instance part="ACLO" gate="P" x="78.74" y="53.34" rot="R180"/>
<instance part="LTC" gate="P" x="78.74" y="45.72" rot="R180"/>
<instance part="NC1" gate="P" x="78.74" y="38.1" rot="R180"/>
<instance part="GND1" gate="P" x="109.22" y="73.66" rot="R180"/>
<instance part="GND2" gate="P" x="109.22" y="68.58" rot="R180"/>
<instance part="-15V1" gate="P" x="114.3" y="96.52" rot="R180"/>
<instance part="-15V2" gate="P" x="114.3" y="91.44" rot="R180"/>
<instance part="+5V2" gate="P" x="83.82" y="124.46" rot="R180"/>
<instance part="+5V1" gate="P" x="83.82" y="129.54" rot="R180"/>
<instance part="+15V1" gate="P" x="68.58" y="147.32" rot="R180"/>
<instance part="NC2" gate="P" x="78.74" y="33.02" rot="R180"/>
</instances>
<busses>
</busses>
<nets>
<net name="-15V" class="0">
<segment>
<pinref part="SUPPLY1" gate="G$1" pin="-15V"/>
<pinref part="U$1" gate="C1" pin="1"/>
<wire x1="45.72" y1="96.52" x2="50.8" y2="96.52" width="0.1524" layer="91"/>
<wire x1="50.8" y1="96.52" x2="55.88" y2="96.52" width="0.1524" layer="91"/>
<wire x1="55.88" y1="96.52" x2="60.96" y2="96.52" width="0.1524" layer="91"/>
<wire x1="60.96" y1="96.52" x2="66.04" y2="96.52" width="0.1524" layer="91"/>
<wire x1="66.04" y1="96.52" x2="66.04" y2="99.06" width="0.1524" layer="91"/>
<pinref part="U$1" gate="B2" pin="1"/>
<wire x1="60.96" y1="99.06" x2="60.96" y2="96.52" width="0.1524" layer="91"/>
<junction x="60.96" y="96.52"/>
<pinref part="U$1" gate="B1" pin="1"/>
<wire x1="55.88" y1="99.06" x2="55.88" y2="96.52" width="0.1524" layer="91"/>
<junction x="55.88" y="96.52"/>
<pinref part="U$1" gate="A1" pin="1"/>
<wire x1="50.8" y1="99.06" x2="50.8" y2="96.52" width="0.1524" layer="91"/>
<junction x="50.8" y="96.52"/>
<pinref part="U$1" gate="F1" pin="1"/>
<wire x1="66.04" y1="96.52" x2="71.12" y2="96.52" width="0.1524" layer="91"/>
<wire x1="71.12" y1="96.52" x2="76.2" y2="96.52" width="0.1524" layer="91"/>
<wire x1="76.2" y1="96.52" x2="81.28" y2="96.52" width="0.1524" layer="91"/>
<wire x1="81.28" y1="96.52" x2="81.28" y2="99.06" width="0.1524" layer="91"/>
<junction x="66.04" y="96.52"/>
<pinref part="U$1" gate="E1" pin="1"/>
<wire x1="76.2" y1="99.06" x2="76.2" y2="96.52" width="0.1524" layer="91"/>
<junction x="76.2" y="96.52"/>
<pinref part="U$1" gate="D1" pin="1"/>
<wire x1="71.12" y1="99.06" x2="71.12" y2="96.52" width="0.1524" layer="91"/>
<junction x="71.12" y="96.52"/>
<pinref part="U$1" gate="M1" pin="1"/>
<wire x1="81.28" y1="96.52" x2="86.36" y2="96.52" width="0.1524" layer="91"/>
<wire x1="86.36" y1="96.52" x2="91.44" y2="96.52" width="0.1524" layer="91"/>
<wire x1="91.44" y1="96.52" x2="96.52" y2="96.52" width="0.1524" layer="91"/>
<wire x1="96.52" y1="96.52" x2="101.6" y2="96.52" width="0.1524" layer="91"/>
<wire x1="101.6" y1="96.52" x2="106.68" y2="96.52" width="0.1524" layer="91"/>
<wire x1="106.68" y1="96.52" x2="106.68" y2="99.06" width="0.1524" layer="91"/>
<junction x="81.28" y="96.52"/>
<pinref part="U$1" gate="L1" pin="1"/>
<wire x1="101.6" y1="99.06" x2="101.6" y2="96.52" width="0.1524" layer="91"/>
<junction x="101.6" y="96.52"/>
<pinref part="U$1" gate="K1" pin="1"/>
<wire x1="96.52" y1="99.06" x2="96.52" y2="96.52" width="0.1524" layer="91"/>
<junction x="96.52" y="96.52"/>
<pinref part="U$1" gate="J1" pin="1"/>
<wire x1="91.44" y1="99.06" x2="91.44" y2="96.52" width="0.1524" layer="91"/>
<junction x="91.44" y="96.52"/>
<pinref part="U$1" gate="H1" pin="1"/>
<wire x1="86.36" y1="99.06" x2="86.36" y2="96.52" width="0.1524" layer="91"/>
<junction x="86.36" y="96.52"/>
<pinref part="-15V2" gate="P" pin="P"/>
<wire x1="111.76" y1="91.44" x2="106.68" y2="91.44" width="0.1524" layer="91"/>
<wire x1="106.68" y1="91.44" x2="106.68" y2="96.52" width="0.1524" layer="91"/>
<junction x="106.68" y="96.52"/>
<pinref part="-15V1" gate="P" pin="P"/>
<wire x1="111.76" y1="96.52" x2="106.68" y2="96.52" width="0.1524" layer="91"/>
</segment>
</net>
<net name="GND" class="0">
<segment>
<pinref part="SUPPLY3" gate="GND" pin="GND"/>
<pinref part="U$1" gate="F2" pin="1"/>
<wire x1="45.72" y1="73.66" x2="50.8" y2="73.66" width="0.1524" layer="91"/>
<wire x1="50.8" y1="73.66" x2="55.88" y2="73.66" width="0.1524" layer="91"/>
<wire x1="55.88" y1="73.66" x2="60.96" y2="73.66" width="0.1524" layer="91"/>
<wire x1="60.96" y1="73.66" x2="66.04" y2="73.66" width="0.1524" layer="91"/>
<wire x1="66.04" y1="73.66" x2="66.04" y2="76.2" width="0.1524" layer="91"/>
<pinref part="U$1" gate="E2" pin="1"/>
<wire x1="60.96" y1="76.2" x2="60.96" y2="73.66" width="0.1524" layer="91"/>
<junction x="60.96" y="73.66"/>
<pinref part="U$1" gate="D2" pin="1"/>
<wire x1="55.88" y1="76.2" x2="55.88" y2="73.66" width="0.1524" layer="91"/>
<junction x="55.88" y="73.66"/>
<pinref part="U$1" gate="C2" pin="1"/>
<wire x1="50.8" y1="76.2" x2="50.8" y2="73.66" width="0.1524" layer="91"/>
<junction x="50.8" y="73.66"/>
<pinref part="U$1" gate="V1" pin="1"/>
<wire x1="66.04" y1="73.66" x2="71.12" y2="73.66" width="0.1524" layer="91"/>
<wire x1="71.12" y1="73.66" x2="76.2" y2="73.66" width="0.1524" layer="91"/>
<wire x1="76.2" y1="73.66" x2="81.28" y2="73.66" width="0.1524" layer="91"/>
<wire x1="81.28" y1="73.66" x2="86.36" y2="73.66" width="0.1524" layer="91"/>
<wire x1="86.36" y1="73.66" x2="91.44" y2="73.66" width="0.1524" layer="91"/>
<wire x1="91.44" y1="73.66" x2="96.52" y2="73.66" width="0.1524" layer="91"/>
<wire x1="96.52" y1="73.66" x2="101.6" y2="73.66" width="0.1524" layer="91"/>
<wire x1="101.6" y1="73.66" x2="101.6" y2="76.2" width="0.1524" layer="91"/>
<junction x="66.04" y="73.66"/>
<pinref part="U$1" gate="U1" pin="1"/>
<wire x1="96.52" y1="76.2" x2="96.52" y2="73.66" width="0.1524" layer="91"/>
<junction x="96.52" y="73.66"/>
<pinref part="U$1" gate="T1" pin="1"/>
<wire x1="91.44" y1="76.2" x2="91.44" y2="73.66" width="0.1524" layer="91"/>
<junction x="91.44" y="73.66"/>
<pinref part="U$1" gate="S1" pin="1"/>
<wire x1="86.36" y1="76.2" x2="86.36" y2="73.66" width="0.1524" layer="91"/>
<junction x="86.36" y="73.66"/>
<pinref part="U$1" gate="R1" pin="1"/>
<wire x1="81.28" y1="76.2" x2="81.28" y2="73.66" width="0.1524" layer="91"/>
<junction x="81.28" y="73.66"/>
<pinref part="U$1" gate="P1" pin="1"/>
<wire x1="76.2" y1="76.2" x2="76.2" y2="73.66" width="0.1524" layer="91"/>
<junction x="76.2" y="73.66"/>
<pinref part="U$1" gate="N1" pin="1"/>
<wire x1="71.12" y1="76.2" x2="71.12" y2="73.66" width="0.1524" layer="91"/>
<junction x="71.12" y="73.66"/>
<pinref part="GND2" gate="P" pin="P"/>
<wire x1="106.68" y1="68.58" x2="101.6" y2="68.58" width="0.1524" layer="91"/>
<wire x1="101.6" y1="68.58" x2="101.6" y2="73.66" width="0.1524" layer="91"/>
<junction x="101.6" y="73.66"/>
<pinref part="GND1" gate="P" pin="P"/>
<wire x1="106.68" y1="73.66" x2="101.6" y2="73.66" width="0.1524" layer="91"/>
</segment>
</net>
<net name="VCC" class="0">
<segment>
<pinref part="SUPPLY4" gate="G$1" pin="VCC"/>
<pinref part="U$1" gate="M2" pin="1"/>
<wire x1="45.72" y1="124.46" x2="50.8" y2="124.46" width="0.1524" layer="91"/>
<wire x1="50.8" y1="124.46" x2="55.88" y2="124.46" width="0.1524" layer="91"/>
<wire x1="55.88" y1="124.46" x2="60.96" y2="124.46" width="0.1524" layer="91"/>
<wire x1="60.96" y1="124.46" x2="66.04" y2="124.46" width="0.1524" layer="91"/>
<wire x1="66.04" y1="124.46" x2="71.12" y2="124.46" width="0.1524" layer="91"/>
<wire x1="71.12" y1="124.46" x2="76.2" y2="124.46" width="0.1524" layer="91"/>
<wire x1="76.2" y1="124.46" x2="76.2" y2="121.92" width="0.1524" layer="91"/>
<pinref part="U$1" gate="L2" pin="1"/>
<wire x1="71.12" y1="121.92" x2="71.12" y2="124.46" width="0.1524" layer="91"/>
<junction x="71.12" y="124.46"/>
<pinref part="U$1" gate="K2" pin="1"/>
<wire x1="66.04" y1="121.92" x2="66.04" y2="124.46" width="0.1524" layer="91"/>
<junction x="66.04" y="124.46"/>
<pinref part="U$1" gate="J2" pin="1"/>
<wire x1="60.96" y1="121.92" x2="60.96" y2="124.46" width="0.1524" layer="91"/>
<junction x="60.96" y="124.46"/>
<pinref part="U$1" gate="H2" pin="1"/>
<wire x1="55.88" y1="121.92" x2="55.88" y2="124.46" width="0.1524" layer="91"/>
<junction x="55.88" y="124.46"/>
<pinref part="U$1" gate="A2" pin="1"/>
<wire x1="50.8" y1="121.92" x2="50.8" y2="124.46" width="0.1524" layer="91"/>
<junction x="50.8" y="124.46"/>
<pinref part="+5V2" gate="P" pin="P"/>
<wire x1="81.28" y1="124.46" x2="76.2" y2="124.46" width="0.1524" layer="91"/>
<junction x="76.2" y="124.46"/>
<pinref part="+5V1" gate="P" pin="P"/>
<wire x1="81.28" y1="129.54" x2="76.2" y2="129.54" width="0.1524" layer="91"/>
<wire x1="76.2" y1="129.54" x2="76.2" y2="124.46" width="0.1524" layer="91"/>
</segment>
</net>
<net name="+15V" class="0">
<segment>
<pinref part="SUPPLY2" gate="+15V" pin="+15V"/>
<pinref part="U$1" gate="V2" pin="1"/>
<wire x1="45.72" y1="147.32" x2="50.8" y2="147.32" width="0.1524" layer="91"/>
<wire x1="50.8" y1="147.32" x2="55.88" y2="147.32" width="0.1524" layer="91"/>
<wire x1="55.88" y1="147.32" x2="60.96" y2="147.32" width="0.1524" layer="91"/>
<wire x1="60.96" y1="147.32" x2="60.96" y2="144.78" width="0.1524" layer="91"/>
<pinref part="U$1" gate="U2" pin="1"/>
<wire x1="55.88" y1="144.78" x2="55.88" y2="147.32" width="0.1524" layer="91"/>
<junction x="55.88" y="147.32"/>
<pinref part="U$1" gate="T2" pin="1"/>
<wire x1="50.8" y1="144.78" x2="50.8" y2="147.32" width="0.1524" layer="91"/>
<junction x="50.8" y="147.32"/>
<pinref part="+15V1" gate="P" pin="P"/>
<wire x1="66.04" y1="147.32" x2="60.96" y2="147.32" width="0.1524" layer="91"/>
<junction x="60.96" y="147.32"/>
</segment>
</net>
<net name="N$1" class="0">
<segment>
<pinref part="R2" gate="G$1" pin="1"/>
<pinref part="U$1" gate="R2" pin="1"/>
<wire x1="55.88" y1="53.34" x2="53.34" y2="53.34" width="0.1524" layer="91"/>
</segment>
</net>
<net name="N$2" class="0">
<segment>
<pinref part="U$1" gate="S2" pin="1"/>
<pinref part="R1" gate="G$1" pin="1"/>
<wire x1="53.34" y1="60.96" x2="55.88" y2="60.96" width="0.1524" layer="91"/>
</segment>
</net>
<net name="DCLO" class="0">
<segment>
<pinref part="R1" gate="G$1" pin="2"/>
<wire x1="66.04" y1="60.96" x2="76.2" y2="60.96" width="0.1524" layer="91"/>
<pinref part="DCLO" gate="P" pin="P"/>
</segment>
</net>
<net name="ACLO" class="0">
<segment>
<pinref part="R2" gate="G$1" pin="2"/>
<wire x1="66.04" y1="53.34" x2="76.2" y2="53.34" width="0.1524" layer="91"/>
<pinref part="ACLO" gate="P" pin="P"/>
</segment>
</net>
<net name="LTC" class="0">
<segment>
<pinref part="U$1" gate="P2" pin="1"/>
<wire x1="53.34" y1="45.72" x2="76.2" y2="45.72" width="0.1524" layer="91"/>
<pinref part="LTC" gate="P" pin="P"/>
</segment>
</net>
<net name="NC" class="0">
<segment>
<pinref part="U$1" gate="N2" pin="1"/>
<wire x1="53.34" y1="38.1" x2="73.66" y2="38.1" width="0.1524" layer="91"/>
<pinref part="NC1" gate="P" pin="P"/>
<pinref part="NC2" gate="P" pin="P"/>
<wire x1="73.66" y1="38.1" x2="76.2" y2="38.1" width="0.1524" layer="91"/>
<wire x1="76.2" y1="33.02" x2="73.66" y2="33.02" width="0.1524" layer="91"/>
<wire x1="73.66" y1="33.02" x2="73.66" y2="38.1" width="0.1524" layer="91"/>
<junction x="73.66" y="38.1"/>
</segment>
</net>
</nets>
</sheet>
</sheets>
<errors>
<approved hash="113,1,124.356,92.606,FRAME1,,,,,"/>
<approved hash="113,1,76.4794,59.7874,DCLO,,,,,"/>
<approved hash="113,1,76.4794,52.1674,ACLO,,,,,"/>
<approved hash="113,1,76.4794,44.5474,LTC,,,,,"/>
<approved hash="113,1,76.4794,36.9274,NC1,,,,,"/>
<approved hash="113,1,106.959,72.4874,GND1,,,,,"/>
<approved hash="113,1,106.959,67.4074,GND2,,,,,"/>
<approved hash="113,1,111.651,95.3474,-15V1,,,,,"/>
<approved hash="113,1,111.651,90.2674,-15V2,,,,,"/>
<approved hash="113,1,81.5594,123.287,+5V2,,,,,"/>
<approved hash="113,1,81.5594,128.367,+5V1,,,,,"/>
<approved hash="113,1,65.9307,146.147,+15V1,,,,,"/>
<approved hash="113,1,76.4794,31.8474,NC2,,,,,"/>
</errors>
</schematic>
</drawing>
</eagle>
